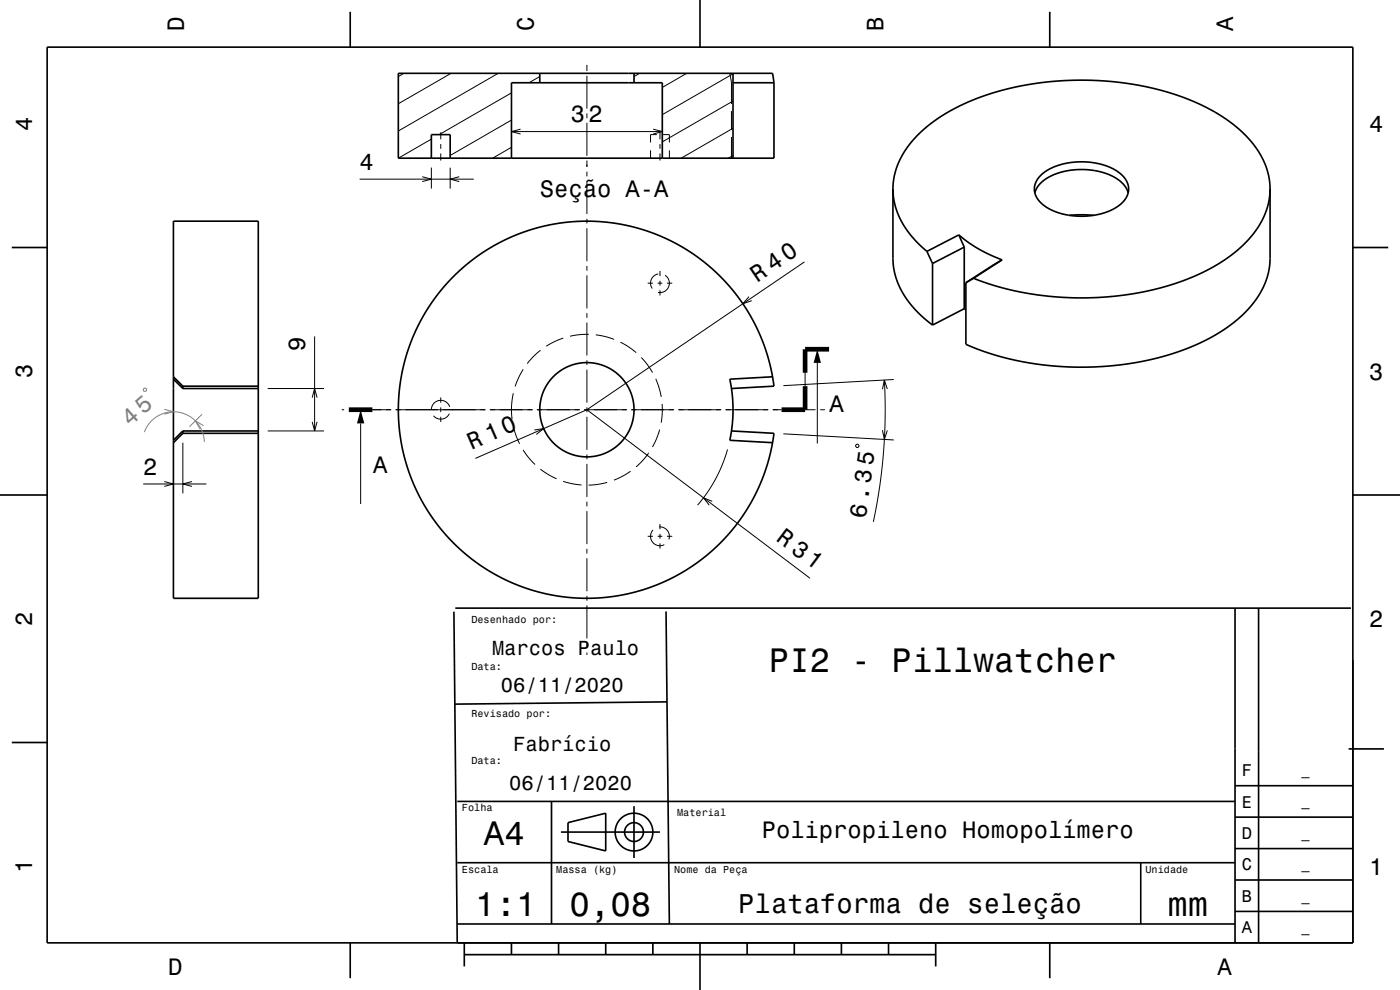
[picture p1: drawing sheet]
<svg xmlns="http://www.w3.org/2000/svg" width="297mm" height="210mm" viewBox="0 0 297 210" stroke-linecap="round" stroke-linejoin="round" font-family="sans-serif">
<g fill="none" stroke="#000" stroke-width=".21">
<path d="M85.7 15.6l-1.2 .6M95.7 15.6l-11.2 6.4M105.7 15.6l-21.2 12.2M108.5 19.7l-15.3 8.9M114.5 16.2l-2.3 1.4M124.5 13.8v1.3M124.5 16.1v7M135.7 15.6l-1.2 .6M145.7 15.6l-5.2 2.9M154.8 15.6l.4 2M155.2 17.6v4.5M155.2 17.6h.1"/>
<path d="M155.4 17.6h.1M155.5 15.7l-15 8.6M76.3 38h24.2M89.6 37.5l1.9 .5-1.9 .5M91.5 29.5l-7 4.1M91.5 35.6v4.4M93.5 28.1v1.5M93.5 30.6v1M93.5 32.6v1.5M95.5 35.6v4.4M97.4 37.5l-1.9 .5 1.9 .5M108.5 31.2l-4 2.4"/>
<path d="M108.5 25.5l-13 7.5M108.5 27.9h32M110.4 27.4l-1.9 .5 1.9 .5M124.5 34.1v1.3M124.5 24.1v1M124.5 26.1v7M124.5 34.9v.5M124.5 36.4v1M124.5 38.4v7M138 31.9v1.7M138.6 27.4l1.9 .5-1.9 .5M139.3 28.6h-1.3v1.6"/>
<path d="M140 28.1v1.5M140 30.6v1M140 32.6v1.5M140.7 28.6h1.3v1.6M142 31.9v1.7M155.2 23.6v4M155.2 29.1v4.5M155.5 33l-1 .6M155.5 27.2l-11 6.4M155.5 21.4l-15 8.7M124.5 46.4v1M124.5 48.4v7"/>
<path d="M124.5 56.4v1M124.5 58.4v7M139.6 58.1a2 2 0 0 0-1.2 3.1M140 57.5v1.1M140 59.6v1M141.1 58.4a2 2 0 0 1 .8 2.4 2 2 0 0 1-2.3 1.2M170.7 55.6l-46.2 31.3M66.7 71.4v20M111 78.4l-.9 1.5-.8 2.1M114.7 74.3l-1.5 1.3-1.4 1.5M119.5 71.7l-1.9 .8-1.7 .9M124.5 66.4v1"/>
<path d="M124.5 68.4v7M124.5 76.4v1M124.5 78.4v7M124.9 70.9l-2 .1-2 .3M126.4 71l1.7 .3 2.2 .7M131.6 72.6l1.8 1 1.6 1.2M136.1 75.8l1.2 1.6 1.1 1.6M137.4 60.1h1.1M139.5 60.1h1M140 61.6v1.1M141.5 60.1h1.1M158.9 62.9l-1.3 1.5 1.9-.6"/>
<path d="M170.8 79.1v2.8M173.4 77v17.1M38.8 93.9v10.8M56.8 91.4h11.9M56.8 82.4h11.9M66.2 84.3l.5-1.9 .6 1.9M66.2 89.5l.5 1.9 .6-1.9M72.5 86.9h.5M74 86.9h1M76 86.9h7M76.5 89.8v17.1M83.9 86.9h19.1"/>
<path d="M93.5 84.3v1.1M93.5 86.4v1M93.5 88.4v1.1M95.3 87.8a2 2 0 0 1-3.3 .4M95.4 86.3a2 2 0 0 0-2.2-1.4 2 2 0 0 0-1.7 1.9M103.9 86.9h9.1M108.9 90.4l.5 1.7 .8 2M108.9 83.4l-.4 2.7 .1 2.8M111 95.4l1.3 1.9 1.2 1.2M113.4 91.2l1.9-.3-1.5 1.3M113.9 86.9h9.1M114.6 99.5l1.7 1.1 1.8 1"/>
<path d="M123.9 86.9h9.1M124.5 86.4v1M124.5 88.4v7M124.5 96.4v1M124.5 98.4v7M124.5 86.9l47.4 35.8M124.5 86.9l-23.6 10.3M133.8 100l-1.7 1-1.9 .9M133.9 86.9h9.1M137.6 96.1l-1.2 1.5-1.5 1.4M139.1 80.4l.7 1.9 .5 1.9M139.9 91.1l-.6 1.9-.9 1.8"/>
<path d="M140.5 85.7v2l-.2 2M143.9 86.9h9.1M153.9 86.9h9.1M154.3 95.3l-1.1 3.4-1.5 3.1-1.7 2.8-2 2.6M163.9 86.9h1.9M166 86.9h7M166.2 92l23.4 1.3M174 86.9h1M176 86.9h.5M181.5 94.4l.5-.2 .2 .5-.5 .2zM187.2 91.3l.4 1.9 .6-1.9M187.6 80.6l.2 7.5-.4 7.8-.8 7.4-1.3 7.4"/>
<path d="M188.2 82.5l-.6-1.9-.4 2M189.6 80.5l-23.4 1.3M30.4 102.7h13.4M34.9 102.1l1.9 .6-1.9 .5M40.7 102.1l-1.9 .6 1.9 .5M119.5 102.1l1.9 .5 2 .3M124.5 106.4v1M124.5 108.4v7M124.5 116.4v1M124.5 118.4v7M128.8 102.3l-1.9 .4-2 .2M137.4 113.8h1.1"/>
<path d="M138.5 112.4a2 2 0 0 0-.1 2.6 2 2 0 0 0 2.5 .5M139.5 113.8h1M139.8 111.8a2 2 0 0 1 2.1 2.6M140 111.2v1.1M140 113.3v1M140 115.3v1.1M141.5 113.8h1.1M151.1 106.3l-1.9-.7 1.3 1.6M124.5 126.4v1M124.5 128.4v7M124.5 136.4v1M124.5 138.4v.5"/>
</g>
<path d="M30.4 82.5l.5-.1 .2 .5-.5 .1zM30.6 91.7a6.6 6.6 0 0 1 7.3-4.3 6.6 6.6 0 0 1 5.4 6.4M34.9 86.8l1.9 .5-1.9 .6M42.9 87.9l-2.7 2.6M43.2 90.3l-1.8-1 1 1.7" fill="none" stroke="#808080" stroke-width=".21"/>
<g fill="none" stroke="#000" stroke-width=".35">
<path d="M10 10h277v190h-277zM74.3 2.5v7.5M84.5 15.6h79.4l.3 2v16h-79.7zM114.5 15.6v2M134.5 15.6v2M148.5 0v10M155.5 17.6h8.7M155.5 15.6v18M222.7 2.5v7.5M91.5 33.6v-5h4v5M108.5 33.6v-16h32v16M220.7 37.2l1.4-1 1.9-.9 2-.6 2.1-.3 2.3-.1 2.2 .3 2 .6 2 .9a4.5 4.5 0 0 1 2.7 5 7.8 7.8 0 0 1-6.1 4.3l-2.9 .4-3-.1-2.6-.5-2.6-1.2a4.3 4.3 0 0 1-2.4-5.1z"/>
<path d="M2.5 52.5h7.5M36.8 46.9h18v80h-18zM189.4 40.1l.2-2.2 .5-2.1 .8-2 1.4-2.3 1.7-2.1 2-2 2.4-1.8 2.5-1.7 3.1-1.6 3.4-1.5 3-1 3.8-1.1 7-1.2 3.9-.4 4-.1 4 .1 3.7 .3 4.1 .6 3.6 .7 3.8 1 3 1.1 3.3 1.3 3.1 1.7 2.5 1.5 2.5 2 2 1.9 1.7 2 1.2 2.1 1 2.2 .6 2.3 .2 2.3M189.4 40.1l.1 1.7 .4 1.8 .6 1.8 .8 1.7 2.2 3.2 3.1 3M189.4 40.1v15.1l.6 3.3 1.1 2.8 1.7 2.8 2.1 2.4 2.9 2.5M196.6 53.3l1.2 2.6M197.8 55.9v13.1M203.4 49.8l1.9 1.5 2.4 1.5 2.4 1.3 2.5 1M203.4 49.8l1.2 2.6M203.4 49.8l-6.8 3.5M204.6 52.4v13.1M204.6 52.4l-6.8 3.5"/>
<path d="M206.5 59l-1.6 1M212.6 55.1l-6.1 3.9M212.6 55.1l-7.7 4.9M219.5 40.9a7.3 7.3 0 0 1 5.7-4.4l2.8-.5 3.3 .1 3 .6 2.3 1a5.5 5.5 0 0 1 2.7 3.2M226.9 45.7l2.4-.1 2.7 .1M269.4 40.1l-.3 3.2-1.1 2.9-1.8 3-2.5 2.8-3.2 2.6-4.1 2.6-4.1 1.8-4.7 1.7-4.6 1.1-5.5 .9-5.5 .4-5 .1-5.9-.5-4.8-.8-5.1-1.2-4.7-1.7M269.4 40.1v16.1l-.7 2.9-1.4 3.2-1.3 1.9-1.8 2-1.7 1.6-2.5 1.9-2.7 1.7-3 1.5-6 2.3-4.6 1.2-5 .9-4.9 .5-5.8 .1-4.9-.3-5.2-.7-4.9-1-4.2-1.3-3.9-1.6v-13M287 52.5h7.5M36.8 79.9l2 2M163.9 79.9l-9.1 .5 .5 3.3 .2 3-.2 3.5-.5 3.2 9.1 .5M204.6 65.5l.3 .2M204.6 65.5l-6.8 3.5"/>
<path d="M36.8 80.4l2 2M38.8 81.9h16M38.8 91.9h16M38.8 91.9l-2 2M38.8 91.4h16M38.8 81.9v.5M38.8 91.4v.5M38.8 82.4h16M38.8 91.4l-2 2M155.2 82.4l9-.5-.5-2.9-.8-3.2-.8-2.6-1.3-3-1.4-2.9-1.6-2.6-1.9-2.6-2.1-2.5-3.3-3.1-3.1-2.4-3.9-2.4-4-1.9-4.1-1.4-4.4-.9-4.7-.5h-4l-3.7 .4-3.9 .7-3.6 1.1-3.5 1.5-3.5 1.8-2.7 1.8-3 2.3-2.7 2.6-2.6 3-2.2 3-1.9 3.3-1.6 3.4-1.1 3.3-1.1 4.1-.5 3.7-.2 3.8 .2 3.7 .4 3.5 .8 3.4 1.2 3.8 1.4 3.2 2 3.5 2.2 3.3 2.4 2.9 2.9 2.8 2.9 2.3 2.9 2 3.5 1.8 3.5 1.5 3.8 1.2 4.2 .8 3.2 .3 4.8 .1 4.2-.5 4.1-.9 4.3-1.5 3.9-1.8 3.8-2.3 3.4-2.6 3.2-3.1 2.2-2.4 1.7-2.5 1.6-2.5 1.5-2.9 1.4-3.2 .8-2.6 .8-3.2 .5-3-9-.5M0 105h10M287 105h10"/>
<path d="M96.3 129.7l.7 70.3M96.6 129h190M141.3 129.7l.7 66.3M262 129v71M267 129v71M2.5 157.5h7.5M141.5 148.9l-45 .5M286.1 158.9h7.5M97 170h165M117 170v26M119 176.5h21M120.5 174.5l8-2v8l-8-2z"/>
<path d="M134.5 171v11M262 173.3h25M262 166.7h25M97 196h165M97 183h165M242 183v13M262 193.3h25M262 186.7h25M262 180h25M74.3 200v7.5M98.5 202.5h100M98.5 200v5"/>
<path d="M108.5 200v2.5M118.5 200v2.5M128.5 200v2.5M138.5 200v2.5M148.5 200v10M158.5 200v2.5M168.5 200v2.5M178.5 200v2.5M188.5 200v2.5M198.5 200v5M222.7 200v7.5"/>
<circle cx="124.5" cy="86.9" r="10"/>
<circle cx="134.5" cy="176.5" r="2"/>
<circle cx="134.5" cy="176.5" r="4"/>
</g>
<path d="M175.9 74.1h-5.1v5M74 86.9h5M170.8 81.9v5h-5" fill="none" stroke="#000" stroke-width="1" stroke-linecap="butt"/>
<g fill="#000">
<path d="M173.4 74.1l.8 2.9h-1.6z" fill-rule="evenodd"/>
<path d="M76.5 86.9l.8 2.9h-1.6z" fill-rule="evenodd"/>
</g>
<g font-size="7.2">
<text x="163.1" y="142.6">PI2 - Pillwatcher</text>
<text x="102.7" y="179.3">A4</text>
<text x="100.8" y="194.3">1:1</text>
<text x="120.8" y="194.3">0,08</text>
<text x="247.7" y="194.3">mm</text>
</g>
<text font-size="5.8" x="156.6" y="193.6">Plataforma de seleção</text>
<g font-size="5.1">
<text x="160.6" y="60" transform="rotate(-34 160.6 60)">R 40</text>
<text x="100.1" y="95.4" transform="rotate(-23 100.1 95.4)">R 10</text>
</g>
<g font-size="5">
<text x="39" y="6.5" transform="rotate(-90 39 6.5)">D</text>
<text x="113.2" y="6.5" transform="rotate(-90 113.2 6.5)">C</text>
<text x="187.4" y="6.5" transform="rotate(-90 187.4 6.5)">B</text>
<text x="261.6" y="6.5" transform="rotate(-90 261.6 6.5)">A</text>
<text x="6.8" y="27.8" transform="rotate(-90 6.8 27.8)">4</text>
<text x="121.1" y="25.9">32</text>
<text x="290.5" y="28.1">4</text>
<text x="76.3" y="36">4</text>
<text x="114.5" y="41.8">Seção A-A</text>
<text x="64.7" y="74.4" transform="rotate(-90 64.7 74.4)">9</text>
<text x="6.8" y="80.3" transform="rotate(-90 6.8 80.3)">3</text>
<text x="290.5" y="80.6">3</text>
<text x="176" y="87.4">A</text>
<text x="30.4" y="100.7">2</text>
<text x="79.1" y="100.2">A</text>
<text x="183.7" y="110" transform="rotate(-83 183.7 110)">6.35</text>
<text x="164.4" y="114.6" transform="rotate(37 164.4 114.6)">R 31</text>
<text x="6.8" y="132.8" transform="rotate(-90 6.8 132.8)">2</text>
<text x="290.5" y="133.1">2</text>
<text x="161.6" y="177.8">Polipropileno Homopolímero</text>
<text x="6.8" y="185.3" transform="rotate(-90 6.8 185.3)">1</text>
<text x="290.5" y="185.6">1</text>
<text x="35.7" y="206.8">D</text>
<text x="258.3" y="206.8">A</text>
</g>
<text font-size="5" fill="#808080" x="27.6" y="90.6" transform="rotate(-41 27.6 90.6)">45</text>
<g font-size="4.3">
<text x="104.4" y="139">Marcos Paulo</text>
<text x="106.3" y="146.9">06/11/2020</text>
<text x="108.9" y="159.3">Fabrício</text>
<text x="108" y="167.6">06/11/2020</text>
</g>
<g font-size="3.6">
<text x="263.4" y="164.6">F</text>
<text x="263.4" y="171.3">E</text>
<text x="263.4" y="178">D</text>
<text x="263.4" y="184.6">C</text>
<text x="263.4" y="191.3">B</text>
<text x="263.4" y="198">A</text>
</g>
<g font-size="2.9">
<text x="276.1" y="164.4">_</text>
<text x="276.1" y="171">_</text>
<text x="276.1" y="177.7">_</text>
<text x="276.1" y="184.4">_</text>
<text x="276.1" y="191.1">_</text>
<text x="276.1" y="197.7">_</text>
</g>
<g font-size="2.2">
<text x="100" y="132.1">Desenhado por:</text>
<text x="100" y="142.1">Data:</text>
<text x="100" y="152.1">Revisado por:</text>
<text x="100" y="162.1">Data:</text>
<text x="98" y="172.1">Folha</text>
<text x="143.6" y="173.1">Material</text>
<text x="98" y="185.1">Escala</text>
<text x="118" y="185.1">Massa (kg)</text>
<text x="143" y="185.1">Nome da Peça</text>
<text x="243" y="185.1">Unidade</text>
</g>
</svg>
